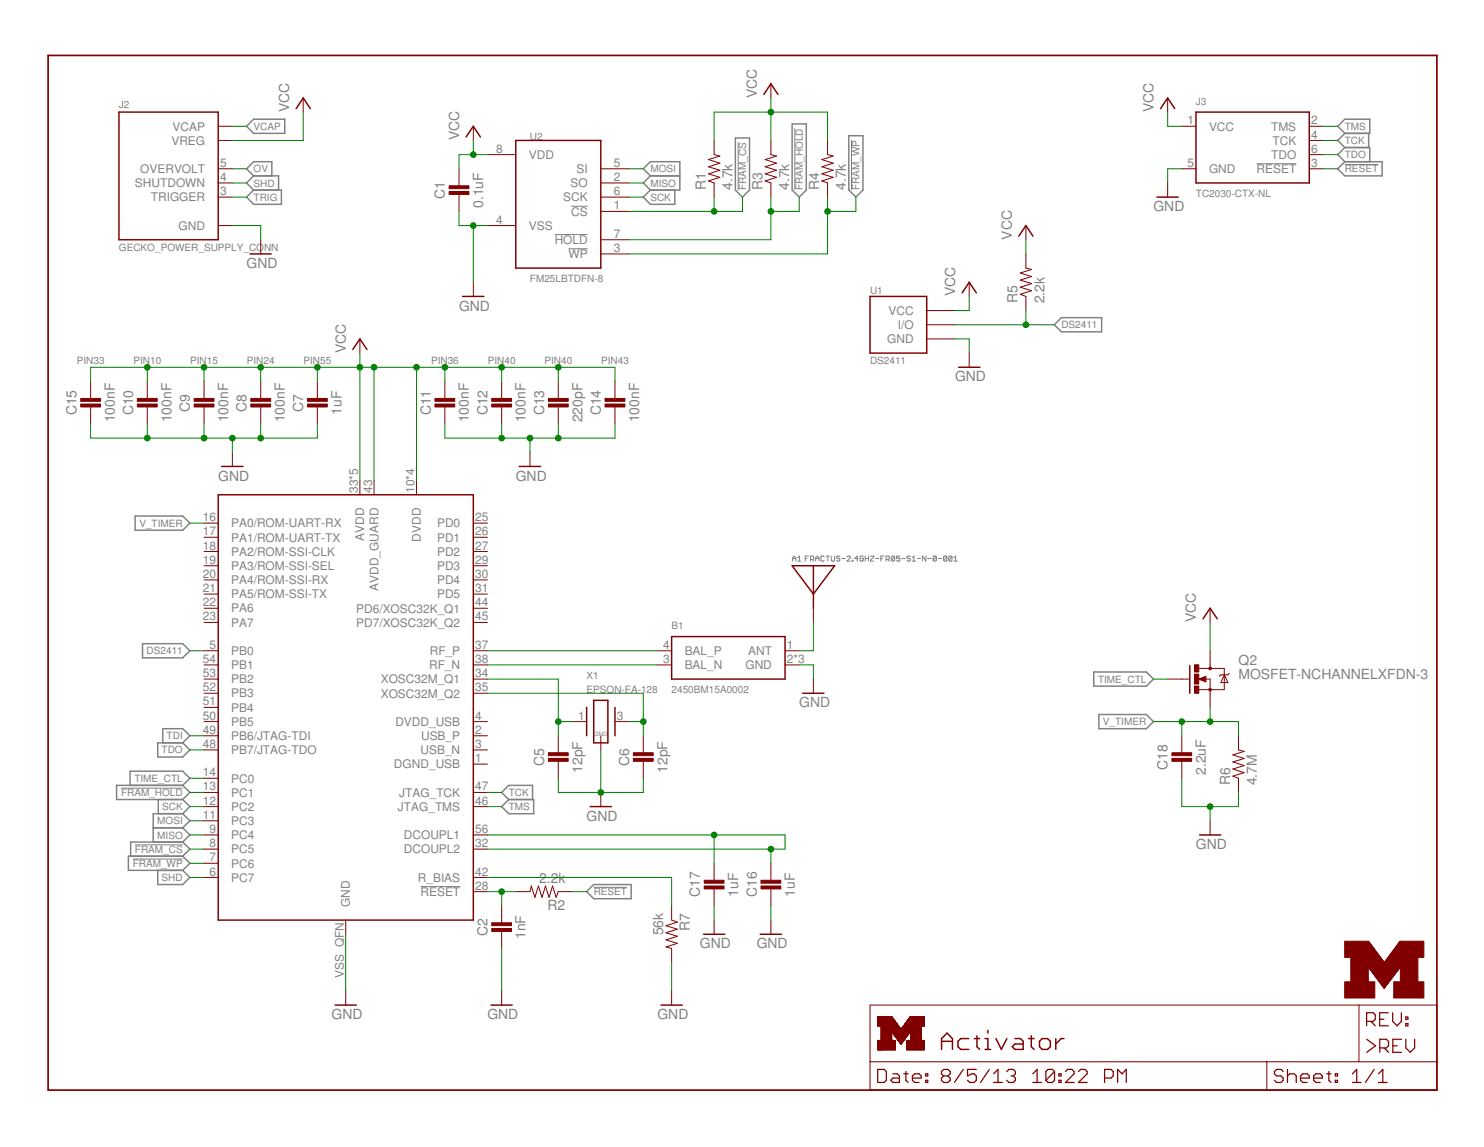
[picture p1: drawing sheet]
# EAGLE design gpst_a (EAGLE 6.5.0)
REVISION: A; TITLE: sEHnsor
FRAME1 (LETTER_L): HEIGHT: 8.5in; WIDTH: 11in

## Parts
A1  FRACTUS-2.4GHZ-FR05-S1-N-0-001  [FRACTUS-ANTENNA-FR05-S1-N-0-001]
B1  2450BM15A0002  [2450BM]
C1  0.1uF  CAPACITOR  [0402_CAP]
C2  1nF  CAPACITOR  [0402_CAP]
C5  12pF  CAPACITOR  [0402_CAP]
C6  12pF  CAPACITOR  [0402_CAP]
C7  1uF  CAPACITOR  [0402_CAP]
C8  100nF  CAPACITOR  [0402_CAP]
C9  100nF  CAPACITOR  [0402_CAP]
C10  100nF  CAPACITOR  [0402_CAP]
C11  100nF  CAPACITOR  [0402_CAP]
C12  100nF  CAPACITOR  [0402_CAP]
C13  220pF  CAPACITOR  [0402_CAP]
C14  100nF  CAPACITOR  [0402_CAP]
C15  100nF  CAPACITOR  [0402_CAP]
C16  1uF  CAPACITOR  [0402_CAP]
C17  1uF  CAPACITOR  [0402_CAP]
C18  2.2uF  CAPACITOR  [0402_CAP]
J2  GECKO_POWER_SUPPLY_CONN  [HEADER1X6/0.05IN]
J3  TC2030-CTX-NL  [TC2030-IDC-NL]
Q2  MOSFET-NCHANNELXFDN-3  [XFDFN-3]
R1  4.7k  RESISTOR  [0402_RES]
R2  2.2k  RESISTOR  [0402_RES]
R3  4.7k  RESISTOR  [0402_RES]
R4  4.7k  RESISTOR  [0402_RES]
R5  2.2k  RESISTOR  [0402_RES]
R6  4.7M  RESISTOR  [0402_RES]
R7  56k  RESISTOR  [0402_RES]
U1  DS2411  [SOT-23]
U2  FM25LBTDFN-8  [TDFN-8]
U4  CC2538  [S-PVQFN-N56]
U$1  UMICH_SOLID_SMALL  [UMICH_SOLID_75MIL]
X1  EPSON-FA-128  [FA-128]

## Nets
!FRAM_CS: R1.1 U2.1(!CS) U4.8(PC5)
!FRAM_HOLD: R3.1 U2.7(!HOLD) U4.13(PC1)
!FRAM_WP: R4.1 U2.3(!WP) U4.7(PC6)
!RESET: J3.3(!RESET) R2.1
ANTENNA: A1.1(ANTENNA) B1.1(ANT)
DS2411: R5.1 U1.1(I/O) U4.5(PB0)
GND: B1.2(GND) B1.5(GND) B1.6(GND) C1.2 C2.2 C5.2 C6.2 C7.2 C8.2 C9.2 C10.2 C11.2 C12.2 C13.2 C14.2 C15.2 C16.2 C17.2 C18.2 J2.1(GND) J3.5(GND) R6.1 R7.2 U1.3(GND) U2.4(VSS) U4.VSS_QFN(GND) X1.2(GND) X1.4(GND)
MISO: U2.2(SO) U4.9(PC4)
MOSI: U2.5(SI) U4.11(PC3)
N$1: C2.1 R2.2 U4.28(!RESET)
N$8: R7.1 U4.42(R_BIAS)
N$9: C5.1 U4.34(XOSC32M_Q1) X1.1
N$10: C6.1 U4.35(XOSC32M_Q2) X1.3
N$15: C16.1 C17.1 U4.32(DCOUPL2) U4.56(DCOUPL1)
OV: J2.5(OVERVOLT)
RF_N: B1.3(BAL_N) U4.38(RF_N)
RF_P: B1.4(BAL_P) U4.37(RF_P)
SCK: U2.6(SCK) U4.12(PC2)
SHD: J2.4(SHUTDOWN) U4.6(PC7)
TCK: J3.4(TCK) U4.47(JTAG_TCK)
TDI: U4.49(PB6/JTAG-TDI)
TDO: J3.6(TDO) U4.48(PB7/JTAG-TDO)
TIME_CTL: Q2.G U4.14(PC0)
TMS: J3.2(TMS) U4.46(JTAG_TMS)
TRIG: J2.3(TRIGGER)
V_TIMER: C18.1 Q2.S R6.2 U4.16(PA0/ROM-UART-RX)
VCAP: J2.6(VCAP)
VCC: C1.1 C7.1 C8.1 C9.1 C10.1 C11.1 C12.1 C13.1 C14.1 C15.1 J2.2(VREG) J3.1(VCC) Q2.D R1.2 R3.2 R4.2 R5.2 U1.2(VCC) U2.8(VDD) U4.10(DVDD) U4.15(DVDD) U4.24(DVDD) U4.33(AVDD) U4.36(AVDD) U4.39(AVDD) U4.40(AVDD) U4.41(AVDD) U4.43(AVDD_GUARD) U4.55(DVDD)
Unconnected: U4.1(DGND_USB) U4.2(USB_P) U4.3(USB_N) U4.4(DVDD_USB) U4.17(PA1/ROM-UART-TX) U4.18(PA2/ROM-SSI-CLK) U4.19(PA3/ROM-SSI-SEL) U4.20(PA4/ROM-SSI-RX) U4.21(PA5/ROM-SSI-TX) U4.22(PA6) U4.23(PA7) U4.25(PD0) U4.26(PD1) U4.27(PD2) U4.29(PD3) U4.30(PD4) U4.31(PD5) U4.44(PD6/XOSC32K_Q1) U4.45(PD7/XOSC32K_Q2) U4.50(PB5) U4.51(PB4) U4.52(PB3) U4.53(PB2) U4.54(PB1)

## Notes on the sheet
- PIN33 | PIN10 | PIN15 | PIN24 | PIN55 | PIN36 | PIN40 | PIN40 | PIN43
